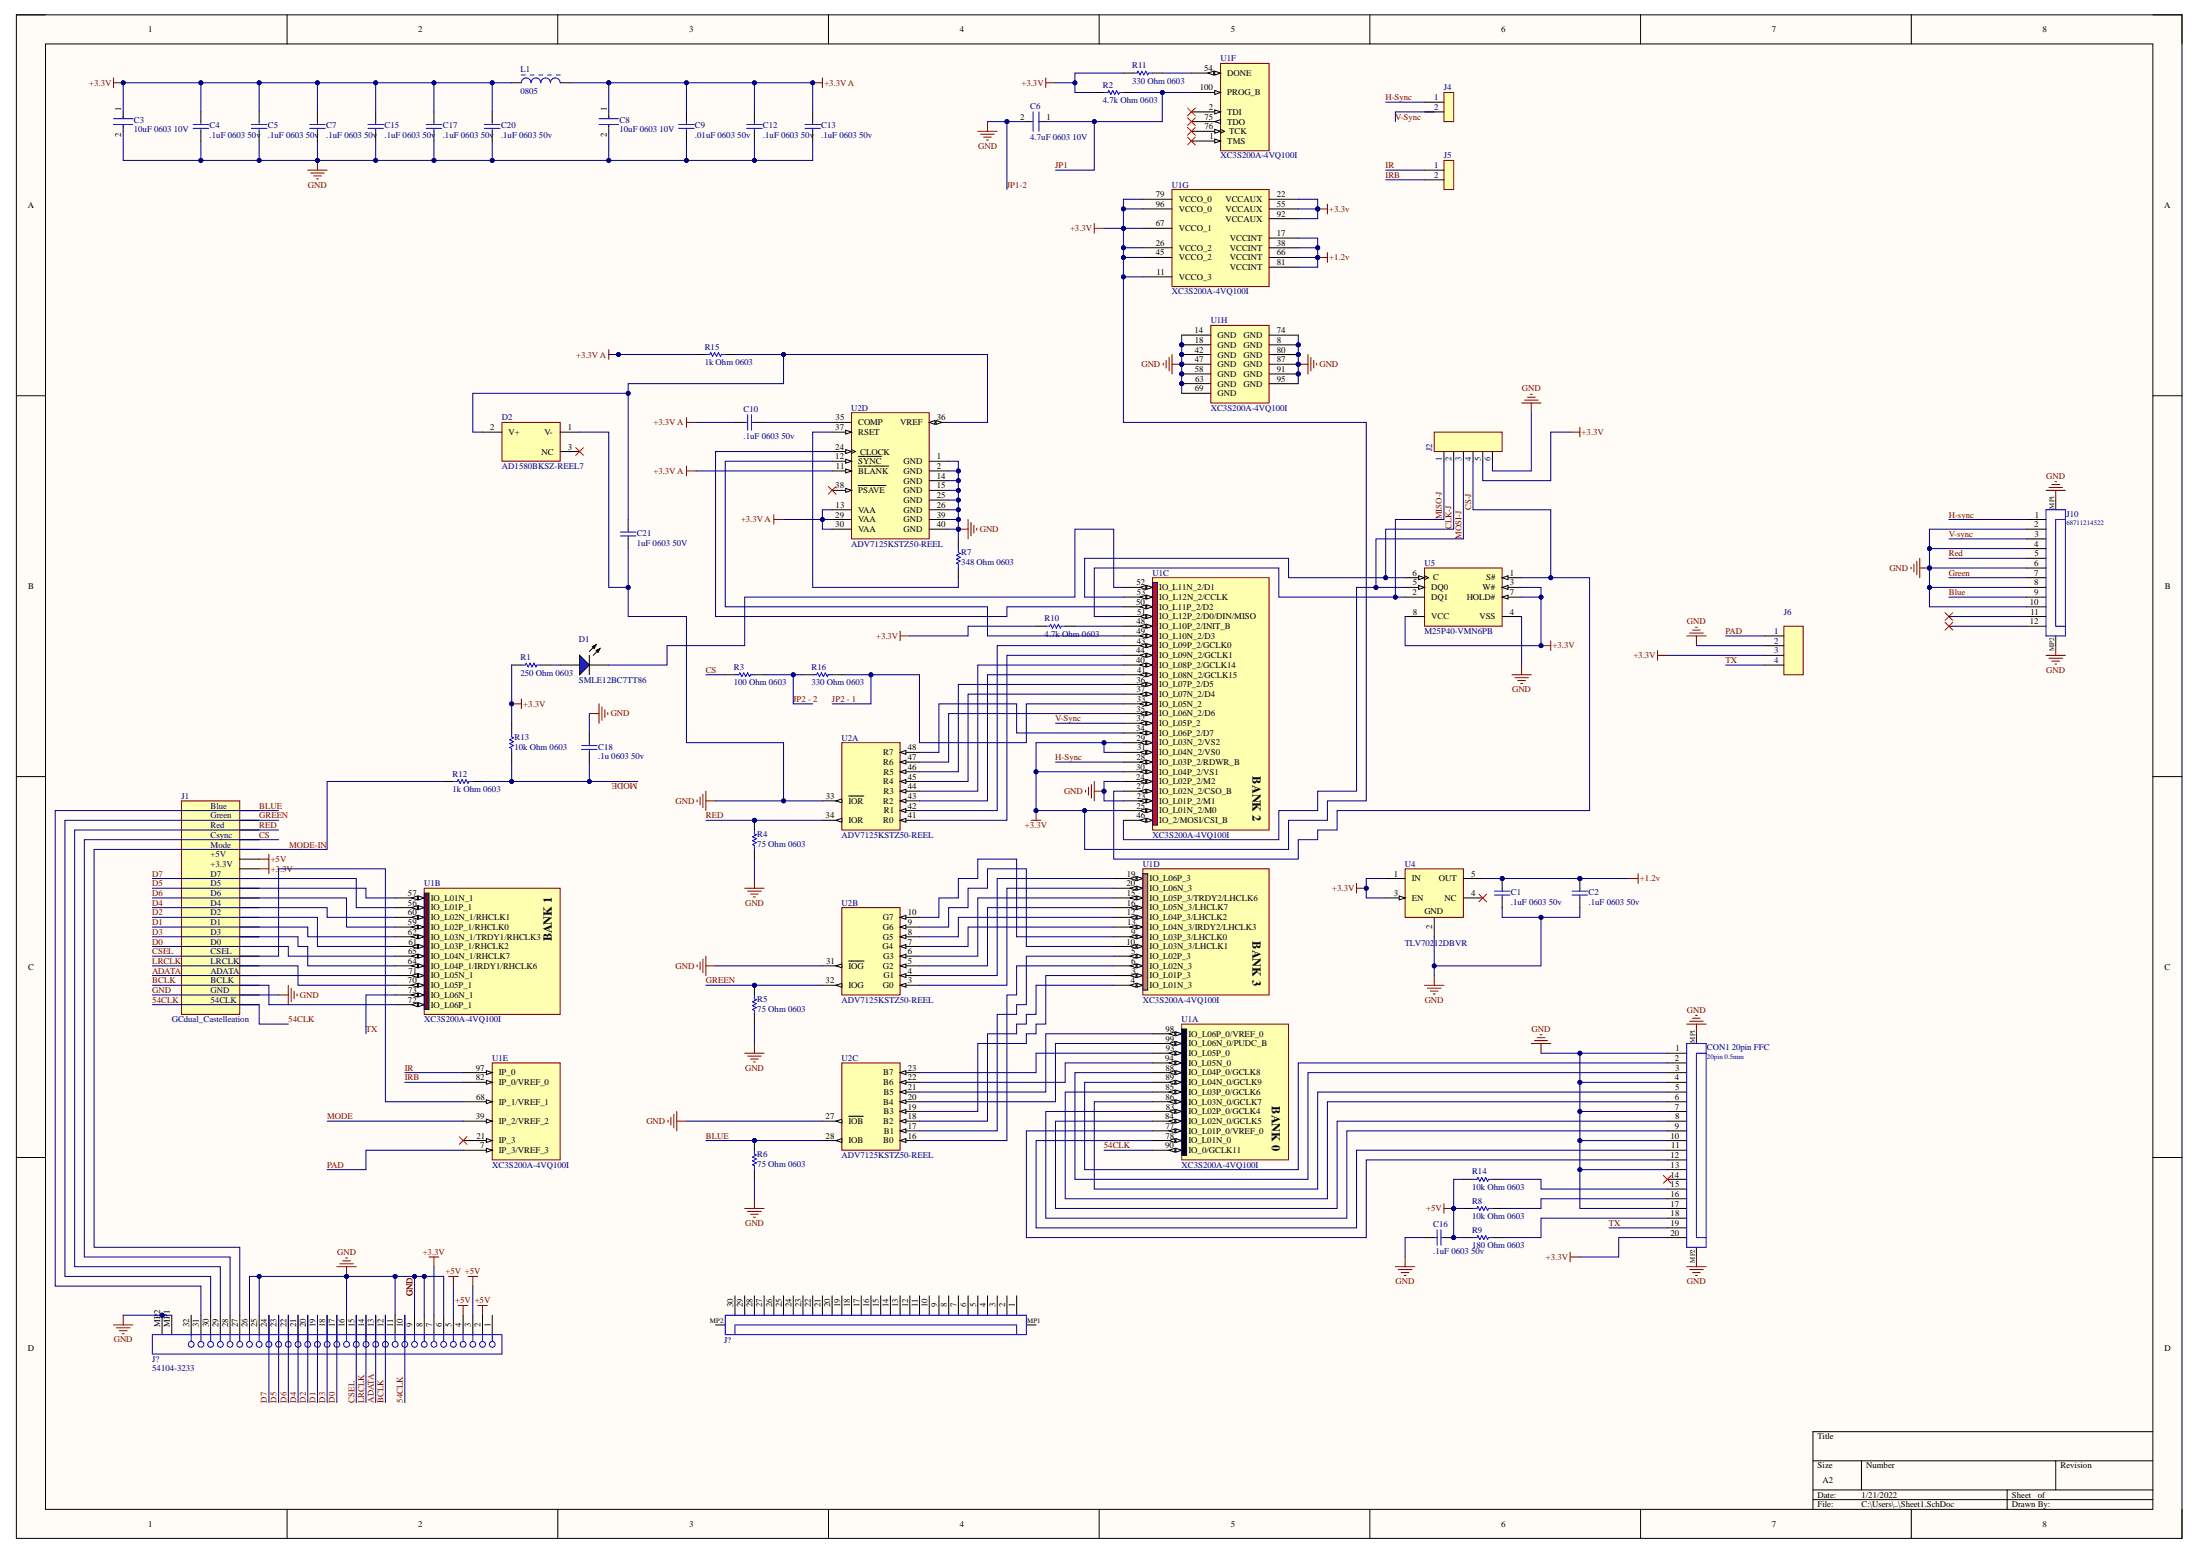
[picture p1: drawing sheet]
# Altium schematic sheet Sheet1.SchDoc
size A2

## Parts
(Parts that share a designator on the sheet are numbered #1, #2 ... from top to bottom, then left to right.)
C1  .1uF 0603 50v  [CAPC1608X90X35LL15T15]
C2  .1uF 0603 50v  [CAPC1608X90X35LL15T15]
C3  10uF 0603 10V  [FP-C1608-080-MFG]
C4  .1uF 0603 50v  [CAPC1608X90X35LL15T15]
C5  .1uF 0603 50v  [CAPC1608X90X35LL15T15]
C6  4.7uF 0603 10V  [FP-CL10-IPC_C]
C7  .1uF 0603 50v  [CAPC1608X90X35LL15T15]
C8  10uF 0603 10V  [FP-C1608-080-MFG]
C9  .01uF 0603 50v  [CAPC1608X90X35ML10T15]
C10  .1uF 0603 50v  [CAPC1608X90X35LL15T15]
C12  .1uF 0603 50v  [CAPC1608X90X35LL15T15]
C13  .1uF 0603 50v  [CAPC1608X90X35LL15T15]
C15  .1uF 0603 50v  [CAPC1608X90X35LL15T15]
C16  .1uF 0603 50v  [CAPC1608X90X35LL15T15]
C17  .1uF 0603 50v  [CAPC1608X90X35LL15T15]
C18  .1u 0603 50v  [CAPC1608X90X35LL15T15]
C20  .1uF 0603 50v  [CAPC1608X90X35LL15T15]
C21  1uF 0603 50V  [CAPC1608X90X20LL10]
CON1_20pin_FFC  20pin 0.5mm  [68712014022]
D1  SMLE12BC7TT86  [ROHM-SMLE12BC7TT86_V]
D2  AD1580BKSZ-REEL7  [ADI-KS-3_N]
J10  68711214522  [68711214522]
J?#1  (no value)  [687130149022]
J?#2  54104-3233  [MOLX-54104-3233]
L1  0805  [MURA-BLM21-H1-CHIP-2_V]
R1  250 Ohm 0603  [RESC1608X55X25ML10T15]
R2  4.7k Ohm 0603  [RESC1608X55X25LL10T15]
R3  100 Ohm 0603  [RESC1609X50X30ML8T20]
R4  75 Ohm 0603  [RESC1609X50X30ML8T20]
R5  75 Ohm 0603  [RESC1609X50X30ML8T20]
R6  75 Ohm 0603  [RESC1609X50X30ML8T20]
R7  348 Ohm 0603  [RESC1609X50X30ML8T20]
R8  10k Ohm 0603  [RESC1609X50X30ML8T20]
R9  180 Ohm 0603  [RESC1609X50X30ML8T20]
R10  4.7k Ohm 0603  [RESC1608X55X25LL10T15]
R11  330 Ohm 0603  [RESC1609X50X30ML8T20]
R12  1k Ohm 0603  [RESC1609X50X30ML8T20]
R13  10k Ohm 0603  [RESC1609X50X30ML8T20]
R14  10k Ohm 0603  [RESC1609X50X30ML8T20]
R15  1k Ohm 0603  [RESC1609X50X30ML8T20]
R16  330 Ohm 0603  [RESC1609X50X30ML8T20]
U1  XC3S200A-4VQ100I  [VQ100_M]  (parts A,B,C,D,E,F,G,H of 8)
U2  ADV7125KSTZ50-REEL  [ST-48_L]  (parts A,B,C,D of 4)
U4  TLV70212DBVR  [DBV0005A_N]
U5  M25P40-VMN6PB  [MICT-MN-8_N]

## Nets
+1.2v: C1.2 C2.2 U1.17(VCCINT) U1.38(VCCINT) U1.66(VCCINT) U1.81(VCCINT) U4.5(OUT)
+3.3V: C3.1 C4.1 C5.2 C7.2 C15.1 C17.2 C20.2 CON1_20pin_FFC.20 J?#2.7 L1.1 R1.1 R2.1 R10.1 R11.1 R13.2 U1.11(VCCO_3) U1.22(VCCAUX) U1.25(IO_L01N_2/M0) U1.26(VCCO_2) U1.29(IO_L03N_2/VS2) U1.30(IO_L04P_2/VS1) U1.31(IO_L04N_2/VS0) U1.45(VCCO_2) U1.55(VCCAUX) U1.67(VCCO_1) U1.79(VCCO_0) U1.92(VCCAUX) U1.96(VCCO_0) U4.1(IN) U4.3(EN) U5.3(W#) U5.7(HOLD#) U5.8(VCC)
+3.3V A: C8.1 C9.2 C10.1 C12.2 C13.2 L1.2 R15.1 U2.11(~{BLANK}) U2.13(VAA) U2.29(VAA) U2.30(VAA)
+5V: C16.1 J?#2.2 J?#2.3 J?#2.4 J?#2.5 R8.1 R9.1 R14.1
GND: C1.1 C2.1 C3.2 C4.2 C5.1 C6.2 C7.1 C8.2 C9.1 C12.1 C13.1 C15.2 C16.2 C17.1 C18.2 C20.1 C21.1 CON1_20pin_FFC.1 CON1_20pin_FFC.4 CON1_20pin_FFC.7 CON1_20pin_FFC.10 CON1_20pin_FFC.13 CON1_20pin_FFC.17 CON1_20pin_FFC.MP1 CON1_20pin_FFC.MP2 D2.1(V-) J10.2 J10.4 J10.6 J10.8 J10.10 J10.MP1 J10.MP2 J?#2.6 J?#2.8 J?#2.9 J?#2.11 J?#2.16 J?#2.25 J?#2.26 J?#2.MP1 J?#2.MP2 R4.1 R5.2 R6.1 R7.2 U1.8(GND) U1.14(GND) U1.18(GND) U1.23(IO_L01P_2/M1) U1.24(IO_L02P_2/M2) U1.42(GND) U1.47(GND) U1.58(GND) U1.63(GND) U1.69(GND) U1.74(GND) U1.80(GND) U1.87(GND) U1.91(GND) U1.95(GND) U2.1(GND) U2.2(GND) U2.14(GND) U2.15(GND) U2.25(GND) U2.26(GND) U2.27(~{IOB}) U2.31(~{IOG}) U2.33(~{IOR}) U2.39(GND) U2.40(GND) U4.2(GND) U5.4(VSS)  [also labelled JP1-2]
54CLK: J?#2.10 U1.90(IO_0/GCLK11)
ADATA: J?#2.13 U1.71(IO_L05N_1)
BCLK: J?#2.12 U1.72(IO_L06P_1)
BLUE: J10.9 J?#2.31 R6.2 U2.28(IOB)
CLK-J: U1.53(IO_L12N_2/CCLK) U5.6(C)
CS: J?#2.28 R3.1
CS-J: U1.27(IO_L02N_2/CSO_B) U5.1(S#)
CSEL: J?#2.15 U1.68(IP_1/VREF_1)
D0: J?#2.17 U1.65(IO_L04N_1/RHCLK7)
D1: J?#2.19 U1.62(IO_L03N_1/TRDY1/RHCLK3)
D2: J?#2.20 U1.61(IO_L03P_1/RHCLK2)
D3: J?#2.18 U1.64(IO_L04P_1/IRDY1/RHCLK6)
D4: J?#2.21 U1.60(IO_L02N_1/RHCLK1)
D5: J?#2.23 U1.57(IO_L01N_1)
D6: J?#2.22 U1.59(IO_L02P_1/RHCLK0)
D7: J?#2.24 U1.56(IO_L01P_1)
GREEN: J10.7 J?#2.30 R5.1 U2.32(IOG)
H-Sync: J10.1 U1.28(IO_L03P_2/RDWR_B)
IR: U1.97(IP_0)
IRB: U1.82(IP_0/VREF_0)
JP1: C6.1 R2.2 U1.100(PROG_B)
JP2 - 1: R16.2 U1.33(IO_L05N_2)
JP2 - 2: R3.2 R16.1
LRCLK: J?#2.14 U1.70(IO_L05P_1)
MISO-J: U1.51(IO_L12P_2/D0/DIN/MISO) U5.2(DQ1)
MODE: C18.1 R12.2 R13.1 U1.39(IP_2/VREF_2)
MODE-IN: J?#2.27 R12.1
MOSI-J: U1.46(IO_2/MOSI/CSI_B) U5.5(DQ0)
PAD: U1.7(IP_3/VREF_3)
RED: J10.5 J?#2.29 R4.2 U2.34(IOR)
TX: CON1_20pin_FFC.19 U1.73(IO_L06N_1)
V-Sync: J10.3 U1.32(IO_L05P_2)
NetC10_2: C10.2 U2.35(COMP)
NetC21_2: C21.2 D2.2(V+) R15.2 U2.36(VREF)
NetCON1_20pin_FFC_2: CON1_20pin_FFC.2 U1.89(IO_L04N_0/GCLK9)
NetCON1_20pin_FFC_3: CON1_20pin_FFC.3 U1.88(IO_L04P_0/GCLK8)
NetCON1_20pin_FFC_5: CON1_20pin_FFC.5 U1.86(IO_L03N_0/GCLK7)
NetCON1_20pin_FFC_6: CON1_20pin_FFC.6 U1.85(IO_L03P_0/GCLK6)
NetCON1_20pin_FFC_8: CON1_20pin_FFC.8 U1.84(IO_L02N_0/GCLK5)
NetCON1_20pin_FFC_9: CON1_20pin_FFC.9 U1.83(IO_L02P_0/GCLK4)
NetCON1_20pin_FFC_11: CON1_20pin_FFC.11 U1.78(IO_L01N_0)
NetCON1_20pin_FFC_12: CON1_20pin_FFC.12 U1.77(IO_L01P_0/VREF_0)
NetCON1_20pin_FFC_15: CON1_20pin_FFC.15 R14.2
NetCON1_20pin_FFC_16: CON1_20pin_FFC.16 R8.2
NetCON1_20pin_FFC_18: CON1_20pin_FFC.18 R9.2
NetD1_1: D1.1(A) R1.2
NetD1_2: D1.2(K) U1.52(IO_L11N_2/D1)
NetR7_1: R7.1 U2.37(RSET)
NetR10_2: R10.2 U1.48(IO_L10P_2/INIT_B)
NetR11_2: R11.2 U1.54(DONE)
NetU1_3: U1.3(IO_L01P_3) U2.19(B3)
NetU1_4: U1.4(IO_L01N_3) U2.18(B2)
NetU1_5: U1.5(IO_L02P_3) U2.17(B1)
NetU1_6: U1.6(IO_L02N_3) U2.16(B0)
NetU1_9: U1.9(IO_L03P_3/LHCLK0) U2.10(G7)
NetU1_10: U1.10(IO_L03N_3/LHCLK1) U2.9(G6)
NetU1_12: U1.12(IO_L04P_3/LHCLK2) U2.8(G5)
NetU1_13: U1.13(IO_L04N_3/IRDY2/LHCLK3) U2.7(G4)
NetU1_15: U1.15(IO_L05P_3/TRDY2/LHCLK6) U2.6(G3)
NetU1_16: U1.16(IO_L05N_3/LHCLK7) U2.5(G2)
NetU1_19: U1.19(IO_L06P_3) U2.4(G1)
NetU1_20: U1.20(IO_L06N_3) U2.3(G0)
NetU1_34: U1.34(IO_L06P_2/D7) U2.48(R7)
NetU1_35: U1.35(IO_L06N_2/D6) U2.47(R6)
NetU1_36: U1.36(IO_L07P_2/D5) U2.46(R5)
NetU1_37: U1.37(IO_L07N_2/D4) U2.45(R4)
NetU1_40: U1.40(IO_L08P_2/GCLK14) U2.44(R3)
NetU1_41: U1.41(IO_L08N_2/GCLK15) U2.43(R2)
NetU1_43: U1.43(IO_L09P_2/GCLK0) U2.42(R1)
NetU1_44: U1.44(IO_L09N_2/GCLK1) U2.41(R0)
NetU1_49: U1.49(IO_L10N_2/D3) U2.12(~{SYNC})
NetU1_50: U1.50(IO_L11P_2/D2) U2.24(CLOCK)
NetU1_93: U1.93(IO_L05P_0) U2.23(B7)
NetU1_94: U1.94(IO_L05N_0) U2.22(B6)
NetU1_98: U1.98(IO_L06P_0/VREF_0) U2.21(B5)
NetU1_99: U1.99(IO_L06N_0/PUDC_B) U2.20(B4)

Not connected (* = marked no-connect by the designer): CON1_20pin_FFC 14*; D2 3(NC)*; J10 11* 12*; J?#1 1 2 3 4 5 6 7 8 9 10 11 12 13 14 15 16 17 18 19 20 21 22 23 24 25 26 27 28 29 30 MP1 MP2; J?#2 1 32; U1 1(TMS)* 2(TDI)* 21(IP_3)* 75(TDO)* 76(TCK)*; U2 38(~{PSAVE})*; U4 4(NC)*

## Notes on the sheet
- 1
- J4
- 2
- J5
- J2
- 3
- 4
- 5
- 6
- J6
- J1
- Blue
- Green
- Red
- Csync
- Mode
- +5V
- +3.3V
- D7
- D5
- D6
- D4
- D2
- D1
- D3
- D0
- CSEL
- LRCLK
- ADATA
- GCdual_Castelleation
- BCLK
- GND
- 54CLK
- Labels drawn without touching a wire or pin: +3.3V, +5V
